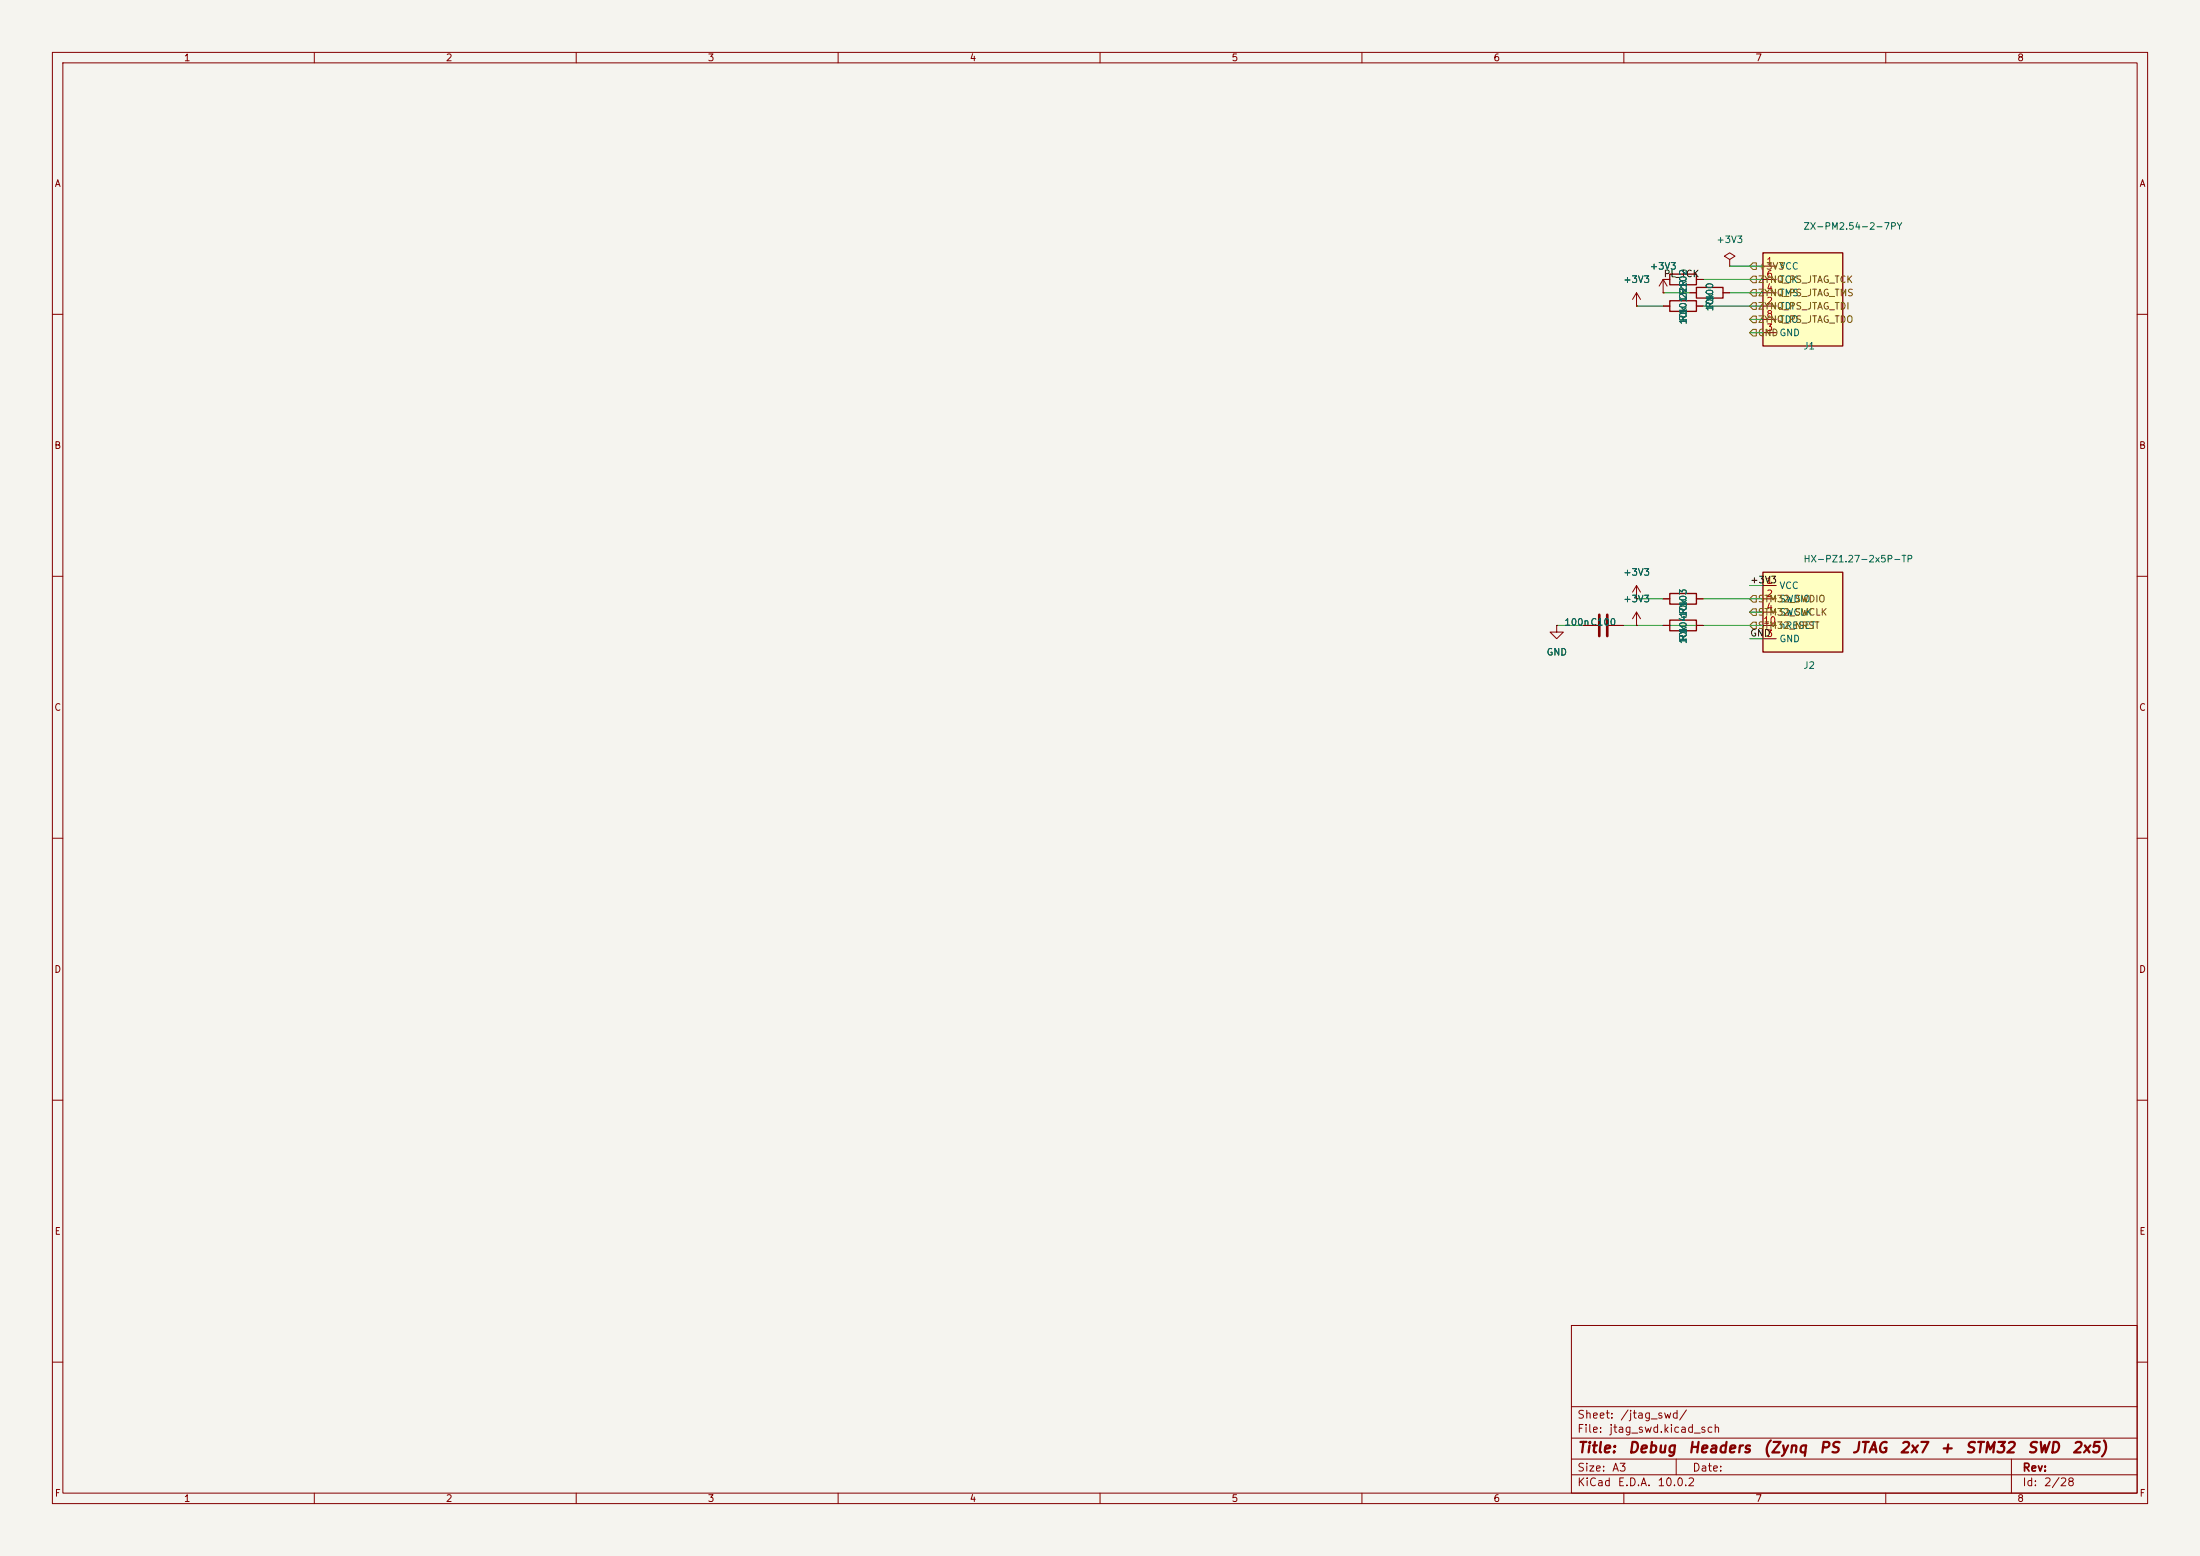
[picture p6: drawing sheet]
<svg xmlns="http://www.w3.org/2000/svg" width="420mm" height="297mm" viewBox="0 0 420 297" stroke-linecap="round" stroke-linejoin="round" font-family="sans-serif">
<path d="M0 0h420v297h-420z" fill="#f5f4ef" stroke="#f5f4ef" stroke-width=".19"/>
<g fill="none" stroke="#840000" stroke-width=".19">
<path d="M10 10h400v277h-400zM12 12h396v273h-396zM60 10v2M110 10v2M160 10v2M210 10v2M260 10v2M310 10v2M360 10v2M312.4 58.4h.1M312.4 55.9l-.7 1.3M312.4 55.9l.8 1.3"/>
<path d="M312.4 55.9v2.5M317.5 55.9h.1M317.5 53.3l-.8 1.3M317.5 53.3l.8 1.3M317.5 53.3v2.6M317.5 58.4h1.3M317.5 53.3h1.3M322.6 55.9h1.2M323.8 58.4h1.3M323.8 53.3h1.3M328.9 55.9h1.3M10 60h2"/>
<path d="M408 60h2M10 110h2M302.3 119.4h2.8M307.1 119.4h2.8M312.4 114.3h.1M312.4 119.4h.1M312.4 111.8v2.5M312.4 116.8v2.6M312.4 111.8l-.7 1.2M312.4 111.8l.8 1.2M312.4 116.8l-.7 1.3M312.4 116.8l.8 1.3"/>
<path d="M317.5 119.4h1.3M317.5 114.3h1.3M323.8 119.4h1.3M323.8 114.3h1.3M408 110h2M10 160h2M408 160h2M10 210h2M408 210h2M300 253h108v32h-108zM10 260h2M300 278.5h108"/>
<path d="M300 274.5h108M300 268.5h108M320 278.5v3M384 278.5v6.5M408 260h2M60 285v2M110 285v2M160 285v2M210 285v2M260 285v2M300 281.5h108M310 285v2"/>
<path d="M360 285v2"/>
</g>
<path d="M318.8 57.4h5v2h-5zM318.8 52.3h5v2.1h-5zM323.8 54.9h5.1v2h-5.1zM318.8 113.3h5v2h-5zM318.8 118.4h5v2h-5z" fill="none" stroke="#840000" stroke-width=".25"/>
<path d="M305.3 117.3v4.1M306.8 117.3v4.1" fill="none" stroke="#840000" stroke-width=".51"/>
<path d="M336.5 48.3h15.3v17.7h-15.3z" fill="#ffffc2"/>
<path d="M336.5 48.3h15.3v17.7h-15.3z" fill="none" stroke="#840000" stroke-width=".25"/>
<path d="M336.5 50.8h2.6M336.5 58.4h2.6M336.5 55.9h2.6M336.5 53.3h2.6M336.5 63.5h2.6M336.5 61h2.6M297.2 119.4v1.3h1.2l-1.2 1.2-1.3-1.2h1.3M297.2 119.4h.1" fill="none" stroke="#840000" stroke-width=".19"/>
<path d="M336.5 109.2h15.3v15.3h-15.3z" fill="#ffffc2"/>
<path d="M336.5 109.2h15.3v15.3h-15.3z" fill="none" stroke="#840000" stroke-width=".25"/>
<g fill="none" stroke="#840000" stroke-width=".19">
<path d="M312.4 58.4h.1M317.5 55.9h.1M317.5 58.4h1.3M317.5 53.3h1.3M322.6 55.9h1.2M323.8 58.4h1.3M323.8 53.3h1.3M328.9 55.9h1.3M330.2 49.5l1-.6-1-.6-1 .6 1 .6v1.3M330.2 50.8h.1M297.2 119.4h.1M302.3 119.4h2.8"/>
<path d="M307.1 119.4h2.8M312.4 119.4h.1M312.4 114.3h.1M317.5 114.3h1.3M317.5 119.4h1.3M323.8 114.3h1.3M323.8 119.4h1.3M336.5 111.8h2.6M336.5 114.3h2.6M336.5 116.8h2.6M336.5 119.4h2.6M336.5 121.9h2.6"/>
</g>
<path d="M334.6 52.7h.7v1.3h-.7l-.6-.7zM334.6 50.2h.7v1.2h-.7l-.6-.6zM334.6 57.8h.7v1.3h-.7l-.6-.7zM334.6 55.2h.7v1.3h-.7l-.6-.6zM334.6 60.3h.7v1.3h-.7l-.6-.6zM334.6 62.9h.7v1.2h-.7l-.6-.6zM334.6 118.7h.7v1.3h-.7l-.6-.6zM334.6 113.7h.7v1.2h-.7l-.6-.6zM334.6 116.2h.7v1.3h-.7l-.6-.7z" fill="none" stroke="#725600" stroke-width=".19"/>
<g fill="none" stroke="#009600" stroke-width=".19">
<path d="M312.4 58.4h5.1M317.5 55.9h5.1M325.1 58.4h11.4M325.1 53.3h11.4M330.2 55.9h6.3M330.2 50.8h6.3M334 61h2.5M334 63.5h2.5M297.2 119.4h5.1M309.9 119.4h26.6M312.4 114.3h5.1M325.1 114.3h11.4"/>
<path d="M334 116.8h2.5M334 111.8h2.5M334 121.9h2.5"/>
</g>
<g font-size="2" fill="#840000">
<text x="301" y="277.8">Title:</text>
<text x="310.7" y="277.8">Debug</text>
<text x="322.1" y="277.8">Headers</text>
<text x="336.4" y="277.8">(Zynq</text>
<text x="347.1" y="277.8">PS</text>
<text x="353.4" y="277.8">JTAG</text>
<text x="362.5" y="277.8">2x7</text>
<text x="370.2" y="277.8">+</text>
<text x="375" y="277.8">STM32</text>
<text x="386.9" y="277.8">SWD</text>
<text x="395.4" y="277.8">2x5)</text>
</g>
<g font-size="1.5" fill="#840000">
<text x="301" y="273.8">File:</text>
<text x="301" y="271.1">Sheet:</text>
<text x="307.1" y="273.8">jtag_swd.kicad_sch</text>
<text x="309.2" y="271.1">/jtag_swd/</text>
<text x="301" y="281.2">Size:</text>
<text x="307.6" y="281.2">A3</text>
<text x="323" y="281.2">Date:</text>
<text x="386" y="281.2">Rev:</text>
<text x="301" y="284">KiCad</text>
<text x="308.7" y="284">E.D.A.</text>
<text x="316.3" y="284">10.0.2</text>
<text x="386" y="284">Id:</text>
<text x="390.1" y="284">2/28</text>
</g>
<g font-size="1.3" fill="#840000">
<text x="35" y="12">1</text>
<text x="85" y="12">2</text>
<text x="135" y="12">3</text>
<text x="185" y="12">4</text>
<text x="235" y="12">5</text>
<text x="285" y="12">6</text>
<text x="335" y="12">7</text>
<text x="385" y="12">8</text>
<text x="10.3" y="36">A</text>
<text x="408.3" y="36">A</text>
<text x="10.3" y="86">B</text>
<text x="408.2" y="86">B</text>
<text x="10.3" y="136">C</text>
<text x="408.2" y="136">C</text>
<text x="10.3" y="186">D</text>
<text x="408.2" y="186">D</text>
<text x="10.3" y="236">E</text>
<text x="408.3" y="236">E</text>
<text x="10.3" y="286">F</text>
<text x="35" y="287">1</text>
<text x="85" y="287">2</text>
<text x="135" y="287">3</text>
<text x="185" y="287">4</text>
<text x="235" y="287">5</text>
<text x="285" y="287">6</text>
<text x="335" y="287">7</text>
<text x="385" y="287">8</text>
<text x="408.3" y="286">F</text>
</g>
<g font-size="1.3" fill="#006464">
<text x="327.6" y="46.7">+3V3</text>
<text x="344.2" y="44.2">ZX-PM2.54-2-7PY</text>
<text x="314.9" y="51.8">+3V3</text>
<text x="339.6" y="51.8">VCC</text>
<text x="309.8" y="54.3">+3V3</text>
<text x="322.3" y="57.2" transform="rotate(-90 322.3 57.2)">22R</text>
<text x="327.4" y="59.5" transform="rotate(-90 327.4 59.5)">10k</text>
<text x="327.4" y="59" transform="rotate(-90 327.4 59)">R100</text>
<text x="339.6" y="59.4">TDI</text>
<text x="339.6" y="56.9">TMS</text>
<text x="339.6" y="54.3">TCK</text>
<text x="322.3" y="62.1" transform="rotate(-90 322.3 62.1)">10k</text>
<text x="322.3" y="61.5" transform="rotate(-90 322.3 61.5)">R101R102</text>
<text x="339.6" y="61.9">TDO</text>
<text x="344.2" y="67">J1</text>
<text x="344.2" y="107.7">HX-PZ1.27-2x5P-TP</text>
<text x="309.8" y="110.2">+3V3</text>
<text x="339.6" y="112.7">VCC</text>
<text x="298.5" y="119.7">100nC100</text>
<text x="309.8" y="115.3">+3V3</text>
<text x="322.3" y="118" transform="rotate(-90 322.3 118)">10k</text>
<text x="339.6" y="115.3">SWDIO</text>
<text x="339.6" y="117.8">SWCLK</text>
<text x="295.1" y="125.4">GND</text>
<text x="322.3" y="123" transform="rotate(-90 322.3 123)">10k</text>
<text x="322.3" y="122.5" transform="rotate(-90 322.3 122.5)">R104R103</text>
<text x="339.6" y="122.9">GND</text>
<text x="339.6" y="120.4">nRESET</text>
<text x="344.2" y="128">J2</text>
</g>
<g font-size="1.3" fill="#0f0f0f">
<text x="317.5" y="53.2">PL_TCK</text>
<text x="334" y="111.6">+3V3</text>
<text x="334" y="121.8">GND</text>
</g>
<g font-size="1.3" fill="#725600">
<text x="335.5" y="51.8">+3V3</text>
<text x="335.5" y="54.3">ZYNQ_PS_JTAG_TCK</text>
<text x="335.5" y="59.4">ZYNQ_PS_JTAG_TDI</text>
<text x="335.5" y="56.9">ZYNQ_PS_JTAG_TMS</text>
<text x="335.5" y="61.9">ZYNQ_PS_JTAG_TDO</text>
<text x="335.5" y="64.5">GNDGND</text>
<text x="335.5" y="115.3">STM32_SWDIO</text>
<text x="335.5" y="117.8">STM32_SWCLK</text>
<text x="335.5" y="120.4">STM32_NRST</text>
</g>
<g font-size="1.3" fill="#a90000">
<text x="337.1" y="50.8">1</text>
<text x="337.1" y="53.3">6</text>
<text x="337.1" y="58.4">2</text>
<text x="337.1" y="55.9">4</text>
<text x="337.1" y="63.5">3</text>
<text x="337.1" y="60.9">8</text>
<text x="337.1" y="111.7">1</text>
<text x="336.5" y="119.4">10</text>
<text x="337.1" y="114.3">2</text>
<text x="337.1" y="116.8">4</text>
<text x="337.1" y="121.9">3</text>
</g>
</svg>
